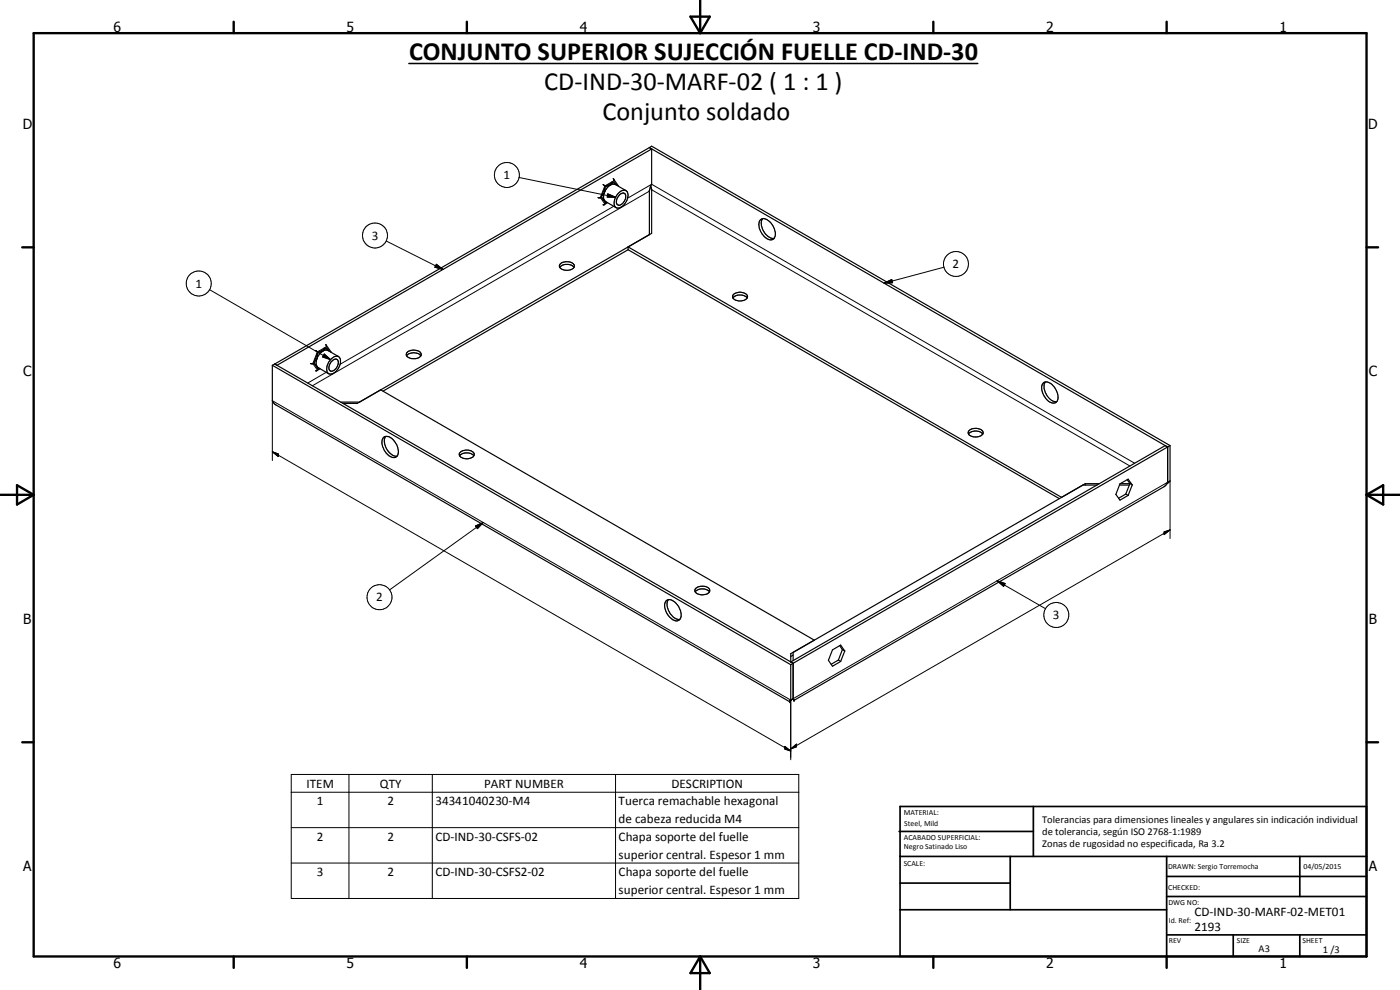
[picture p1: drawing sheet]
<svg xmlns="http://www.w3.org/2000/svg" width="420mm" height="297mm" viewBox="0 0 420 297" stroke-linecap="round" stroke-linejoin="round" font-family="sans-serif">
<g fill="none" stroke="#000" stroke-width=".35">
<path d="M179.5 59.3h.7M180.6 59.3l.9 1.3M180.6 58.8v.5M180.6 59.3l.1 .1a1.07 1.07 0 0 1 .8 1.2M181 55.4l.5 .4M181.3 58.1a1.93 1.93 0 0 0 .4 2.4l3.2 1.8M181.3 58l-.7 .8M181.4 57.8l-.1 .3M181.5 56.3l-.9 2.5M181.5 56.3l-.1 1.5M181.9 55.8l-.4 .5M183.4 55.4a4.3 4.3 0 0 0-2 2.4"/>
<path d="M183.5 55.4l-1.6 .4M183.5 55.4h1.2l3.2 1.8M183.8 54.8h.4l.7 .7M183.8 54.8l-1.9 1M183.8 54.8l-.4 .6M184 53.6l.2 .7M184.1 53.7l1.6 2.2M185.5 58.1a1.7 1.7 0 0 1 2.8-.4 3.9 3.9 0 0 1-3.1 4.7 1.71 1.71 0 0 1-.7-2.5zM185.9 58.5a1.08 1.08 0 0 1 1.5-.5 1.08 1.08 0 0 1 .3 1.6 2.33 2.33 0 0 1-2.2 1.9 2.01 2.01 0 0 1 .4-3zM194.9 44.3l.7 .4M194.9 44.3l-112.4 64.9M194.9 44.3l155.5 89.8"/>
<path d="M194.9 44.3l.7-.4 155.5 89.8M195.3 55.8l.3 1.1M195.5 56.8l.1 .1M195.6 44.7v10.6l-.7 1.8v13.3l-87 50.2h-5.6M195.6 56.9v13.1l-7.1 4.1M195.6 44.7l-112.5 64.9-.6-.4M168.1 79.3a2.94 2.94 0 0 1 4.3 .3 2.04 2.04 0 0 1-2.8 1.5 1.39 1.39 0 0 1-1.6-1.6zM181 61.4l.3 .1M181.3 61.4v.1M181.5 61.2l-.2 .2M181.5 60.6l.5 .1M182.3 60.8l-1 .6"/>
<path d="M188.5 74.9l-73.5 42.4M188.5 74.1v.8M188.5 74.1l130.1 75.1 7.1-4.1M188.5 74.9l129.4 74.7M228.2 65.9a2.35 2.35 0 0 1 3.3 1.1 3.7 3.7 0 0 1 .7 4.7 2.63 2.63 0 0 1-3.5-1.5 3.7 3.7 0 0 1-.5-4.3zM228.9 65.6a4.4 4.4 0 0 0 3.4 5.9M168 80.2a2.96 2.96 0 0 1 4.2 0M220 89.4a2.96 2.96 0 0 1 4.2 0M220.2 88.3a2.83 2.83 0 0 1 4.2 .6 2.63 2.63 0 0 1-4.4 .6l-.1-.6zM81.7 109.6v10.6l1 1.2 154.3 89.2M81.7 109.6l155.6 89.8M82.5 109.2l155.5 89.8"/>
<path d="M82.5 109.2l-.8 .4M93.2 109.1h.7M94.3 109.1l.9 1.3M94.3 108.6v.5M94.3 109.1l.7 .7M94.7 105.2l.5 .4M95 109.8l.2 .2M95.2 110l3.4 2.1M95.2 110v.4M95.2 110.4h.6M95.2 106.1l-.9 2.5M95.2 111l-.5 .3"/>
<path d="M95.2 106.1l.1 .2a2.21 2.21 0 0 1-1 2.3M95.7 105.7l-.5 .4M96.1 110.6l-1.1 .7M96.7 105.5a4.1 4.1 0 0 0-1.7 4.3M96.7 105.5l-1 .2M96.9 105.3l-.2 .2M96.9 105.3l1.3-.2 3.4 1.9M97.5 104.6l-1.8 1.1M97.5 104.6h.4l.7 .7M97.5 104.6l-.6 .7M97.7 103.4l.2 .1M97.9 103.5v.6"/>
<path d="M97.9 103.5l1.5 2.2M99.4 108.5a1.16 1.16 0 0 1 .9-.8 1.16 1.16 0 0 1 1.2 .5 2.57 2.57 0 0 1-2.3 3.1 1.95 1.95 0 0 1 .2-2.8zM99.5 107.6a1.46 1.46 0 0 1 1.9-.6 1.46 1.46 0 0 1 .8 1.7 4.2 4.2 0 0 1-2.9 3.6 1.73 1.73 0 0 1-1.1-2.7zM122 106.8a2.92 2.92 0 0 1 4.3 0M122.1 105.8a2.94 2.94 0 0 1 4.3 .4l-.3 .8a3.2 3.2 0 0 1-3.4 .3l-.7-.7zM313.1 114.9a2.3 2.3 0 0 1 3.2 1.1 3.7 3.7 0 0 1 .7 4.6 2.3 2.3 0 0 1-3.2-1.1 3.7 3.7 0 0 1-.7-4.6zM313.7 114.6a4.4 4.4 0 0 0 1.3 5l.9 .7 1.2 .2M102.9 121h4.3l7-4 130.2 75.1-7.1 4v2.5M115.1 131.2a2.54 2.54 0 0 1 3.5 1.5 3.4 3.4 0 0 1 .2 4.5 3 3 0 0 1-3.5-2.1 3.4 3.4 0 0 1-.2-3.9zM115.7 130.9a4.4 4.4 0 0 0 1.6 5.3l1 .6 .9 .1M138 136.8a2.92 2.92 0 0 1 4.2 0M138.1 135.8a2.79 2.79 0 0 1 4.2 .4 2.29 2.29 0 0 1-3.2 1.3 1.15 1.15 0 0 1-1.1-.5 1.15 1.15 0 0 1 .1-1.2z"/>
<path d="M290.6 130.2a2.96 2.96 0 0 1 4.3 0M290.9 129.2a2.93 2.93 0 0 1 4.1 .4 1.61 1.61 0 0 1-1.9 1.5 2.04 2.04 0 0 1-2.5-1.3zM350.4 134.1l-.7-.4-112.4 64.9M350.4 134.1v10.6M350.4 134.1l-112.4 64.9M351.1 133.7v10.6M351.1 133.7l-.7 .4M325.7 145.1v.4M325.7 145.1h4.2M329.2 145.5h-4.2l-87 50.2v2.5M336 145.5h2.9M336.2 145.1h2.9"/>
<path d="M337.9 148.3l.7 .3M337.9 148.3l-2.2 1.2M338.3 143.9l.8 1.2M339.1 145.1l.7 .4M339.1 145.1l-1.2 3.2M339.8 145.5l-1.2-1.7-2.5 1.4-1.2 3.1 1.2 1.8 2.5-1.5M339.8 145.5l-1.2 3.1M350.4 144.7l-.6 1-.5 .3-111 64.1M351.1 144.3l-.9 .9M351.1 144.3l-.7 .4M200.6 179.9a4.6 4.6 0 0 0 3.1 6l.3-.1M208.6 177.6a2.96 2.96 0 0 1 4.3 0"/>
<path d="M208.8 176.6a3 3 0 0 1 4.1 .2 1.39 1.39 0 0 1-1.6 1.6 2.17 2.17 0 0 1-2.8-1.2zM200 180.2a2.63 2.63 0 0 1 3.4 1.5 3.9 3.9 0 0 1 .5 4.3 2.17 2.17 0 0 1-2.9-.8 4 4 0 0 1-1-5zM237.3 198.6l.7 .4M237.3 199.4v10.7M238 199v10.6M238 196.6l-.7 .4M238 199l-.7 .4M251.6 198l.7 .5M251.6 198l-2.1 1.3M252 193.7l.8 1.2M252.8 194.9l.7 .4M252.8 194.9l-1.2 3.1"/>
<path d="M253.5 195.3l-1.2-1.8-2.5 1.5-1.2 3.1 1.2 1.8 2.5-1.4M253.5 195.3l-1.2 3.2M237.1 210.4l-.1 .1M237.1 210.5h-.1M237.1 210.4h.1M237.1 210.4v.1M237.2 210.2l-.1 .1M237.2 210.2l-.1 .2M237.3 210.1l-.2 .1M237.8 209.7l-.6 .5M237.9 209.7l.3 .3v-.2M238 209.6l.1 .1"/>
<path d="M238 209.6l-.7 .5M238.1 209.8l.2 .2"/>
</g>
<g fill="none" stroke="#000" stroke-width=".3">
<path d="M155.8 53.3l29 5.9M182.4 58.2l2.4 1-2.6-.1zM185.2 55.7l-1-1.4-2.7 1.5-1.3 3.5 1.3 1.9 .7-.5M188.3 59.5l7.3-4.2 144.9 83.7M194.9 57.4l-101.1 58.3M195.6 56.9l143.5 82.9M115.9 72.3l17.1 8.6M131 79.3l2 1.6-2.5-.7zM184.2 61.9l-82.1 47.4M62.9 86.9l36.3 21M265.3 85l2.3-1.1 .3 .9zM283.3 80.2l-18 4.8"/>
<path d="M97.3 106.2l1.9 1.7-2.4-.8zM97.9 111.7l-5.5 3.2M98.9 105.5l-1-1.4-2.7 1.5-1.3 3.5 1.3 1.9 .8-.4M81.7 135.6l1.8 .6v.8zM81.7 138.2v-18l155.6 89.9v17.9M81.7 135.6l155.6 89.7M142.7 157.8l2.3-1-1.7 1.8zM145 156.8l-28.1 20.2M349.4 159.6l1.7-.6-1.7 1.4zM350.4 144.7l-112.4 64.9M351.1 159l-113.8 65.7M351.1 144.3v17.3"/>
<path d="M299.2 174.2l2.5 .9-.5 .8zM299.2 174.2l14.6 8.4M87.4 232.4h152.3v37.2h-152.3zM87.4 237.7h152.3M104.7 232.4v37.2M129.7 232.4v37.2M184.7 232.4v37.2M235.5 223.9l1.8 1.4-1.8-.6zM237.3 224.7l1.7-1.4v.8zM87.4 248.3h152.3M87.4 259h152.3"/>
<circle cx="152.1" cy="52.5" r="3.8"/>
<circle cx="112.5" cy="70.7" r="3.8"/>
<circle cx="286.9" cy="79.2" r="3.7"/>
<circle cx="59.6" cy="85.1" r="3.8"/>
<circle cx="113.9" cy="179.2" r="3.8"/>
<circle cx="317" cy="184.5" r="3.8"/>
</g>
<g fill="#000">
<circle cx="180.2" cy="59.1" r=".18"/>
<circle cx="183.5" cy="54.7" r=".18"/>
<circle cx="183.8" cy="54.5" r=".18"/>
<circle cx="93.9" cy="109" r=".18"/>
<circle cx="97.2" cy="104.4" r=".18"/>
<circle cx="97.6" cy="104.3" r=".18"/>
<circle cx="237" cy="210.5" r=".18"/>
<circle cx="238.3" cy="210.1" r=".18"/>
</g>
<path d="M122.7 19h170.7" fill="none" stroke="#000" stroke-width=".46"/>
<g fill="none" stroke="#000" stroke-width=".71">
<path d="M10.1 9.9h400v277.1h-400zM70.1 6.5v3.4M140.1 6.5v3.4M207.2 5h5.8l-2.9 4.9zM210.1 0v9.9M280.1 6.5v3.4M350.1 6.5v3.4M6.7 74.2h3.4M410.1 74.2h3.5M.1 148.5h10M5.1 145.6l5 2.9-5 2.9zM410.1 148.5h10"/>
<path d="M410.1 148.5l5-2.9v5.8zM6.7 222.7h3.4M410.1 222.7h3.5M70.1 287v3.4M140.1 287v3.4M210.1 287v10M210.1 287l2.9 5h-5.8zM280.1 287v3.4M350.1 287v3.4"/>
</g>
<g fill="none" stroke="#000" stroke-width=".51">
<path d="M269.8 249.5h40.3M270.1 242h140v45h-140zM270.1 257h140M303.2 257v16M310.1 242v15M350.1 257v30M390.1 257v12M270.1 265h33.1M270.1 273h80M350.1 269h60M350.1 263h60M350.1 280.5h60"/>
<path d="M370.1 280.5v6.5M390.1 280.5v6.5"/>
</g>
<path d="M182.4 58.2l2.4 1-2.6-.1zM131 79.3l2 1.6-2.5-.7zM265.3 85l2.3-1.1 .3 .9zM97.3 106.2l1.9 1.7-2.4-.8zM81.7 135.6l1.8 .6v.8zM142.7 157.8l2.3-1-1.7 1.8zM299.2 174.2l2.5 .9-.5 .8zM349.4 159.6l1.7-.6-1.7 1.4zM235.5 223.9l1.8 1.4-1.8-.6zM237.3 224.7l1.7-1.4v.8z" fill="#000"/>
<g font-size="7.9">
<text x="122.8" y="17.9">CONJUNTO SUPERIOR SUJECCIÓN FUELLE CD-IND-30</text>
<text x="163.4" y="27">CD-IND-30-MARF-02 ( 1 : 1 )</text>
<text x="180.8" y="36">Conjunto soldado</text>
</g>
<g font-size="4.2">
<text x="34" y="9.6">6</text>
<text x="104" y="9.6">5</text>
<text x="174" y="9.6">4</text>
<text x="244" y="9.6">3</text>
<text x="314" y="9.6">2</text>
<text x="384" y="9.6">1</text>
<text x="6.8" y="38.7">D</text>
<text x="410.6" y="38.7">D</text>
<text x="7" y="112.9">C</text>
<text x="410.8" y="112.9">C</text>
<text x="7" y="187.1">B</text>
<text x="410.8" y="187.1">B</text>
<text x="7" y="261.4">A</text>
<text x="410.8" y="261.4">A</text>
<text x="34" y="290.4">6</text>
<text x="104" y="290.4">5</text>
<text x="174" y="290.4">4</text>
<text x="244" y="290.4">3</text>
<text x="314" y="290.4">2</text>
<text x="384" y="290.4">1</text>
</g>
<g font-size="3.9">
<text x="151.1" y="53.8">1</text>
<text x="111.6" y="72">3</text>
<text x="285.9" y="80.5">2</text>
<text x="58.7" y="86.3">1</text>
<text x="112.9" y="180.5">2</text>
<text x="316" y="185.8">3</text>
<text x="92" y="236.3">ITEM</text>
<text x="114" y="236.3">QTY</text>
<text x="145.3" y="236.3">PART NUMBER</text>
<text x="201.5" y="236.3">DESCRIPTION</text>
<text x="95.1" y="241.6">1</text>
<text x="116.3" y="241.6">2</text>
<text x="130.7" y="241.6">34341040230-M4</text>
<text x="185.7" y="241.7">Tuerca remachable hexagonal</text>
<text x="185.7" y="247">de cabeza reducida M4</text>
<text x="95.1" y="252.3">2</text>
<text x="116.3" y="252.3">2</text>
<text x="130.7" y="252.3">CD-IND-30-CSFS-02</text>
<text x="185.7" y="252.3">Chapa soporte del fuelle</text>
<text x="185.7" y="257.6">superior central. Espesor 1 mm</text>
<text x="95.1" y="262.9">3</text>
<text x="116.3" y="262.9">2</text>
<text x="130.7" y="262.9">CD-IND-30-CSFS2-02</text>
<text x="185.7" y="263">Chapa soporte del fuelle</text>
<text x="185.7" y="268.3">superior central. Espesor 1 mm</text>
<text x="358.5" y="275">CD-IND-30-MARF-02-MET01</text>
<text x="358.5" y="279.4">2193</text>
</g>
<g font-size="3.1">
<text x="312.7" y="246.8">Tolerancias para dimensiones lineales y angulares sin indicación individual</text>
<text x="312.7" y="250.4">de tolerancia, según ISO 2768-1:1989</text>
<text x="312.7" y="254">Zonas de rugosidad no especificada, Ra 3.2</text>
<text x="377.7" y="285.6">A3</text>
<text x="397" y="285.9">1 /3</text>
</g>
<g font-size="2.4">
<text x="271.2" y="244.4">MATERIAL:</text>
<text x="271.3" y="252">ACABADO SUPERFICIAL:</text>
<text x="271.4" y="247.9">Steel, Mild</text>
<text x="271.3" y="254.6">Negro Satinado Liso</text>
<text x="271.2" y="259.7">SCALE:</text>
<text x="350.6" y="260.8">DRAWN: Sergio Torremocha</text>
<text x="391.2" y="260.6">04/05/2015</text>
<text x="350.6" y="267">CHECKED:</text>
<text x="350.6" y="271.4">DWG NO:</text>
<text x="350.8" y="276.9">Id. Ref:</text>
<text x="350.8" y="282.8">REV</text>
<text x="371.2" y="282.9">SIZE</text>
<text x="390.9" y="282.9">SHEET</text>
</g>
</svg>
